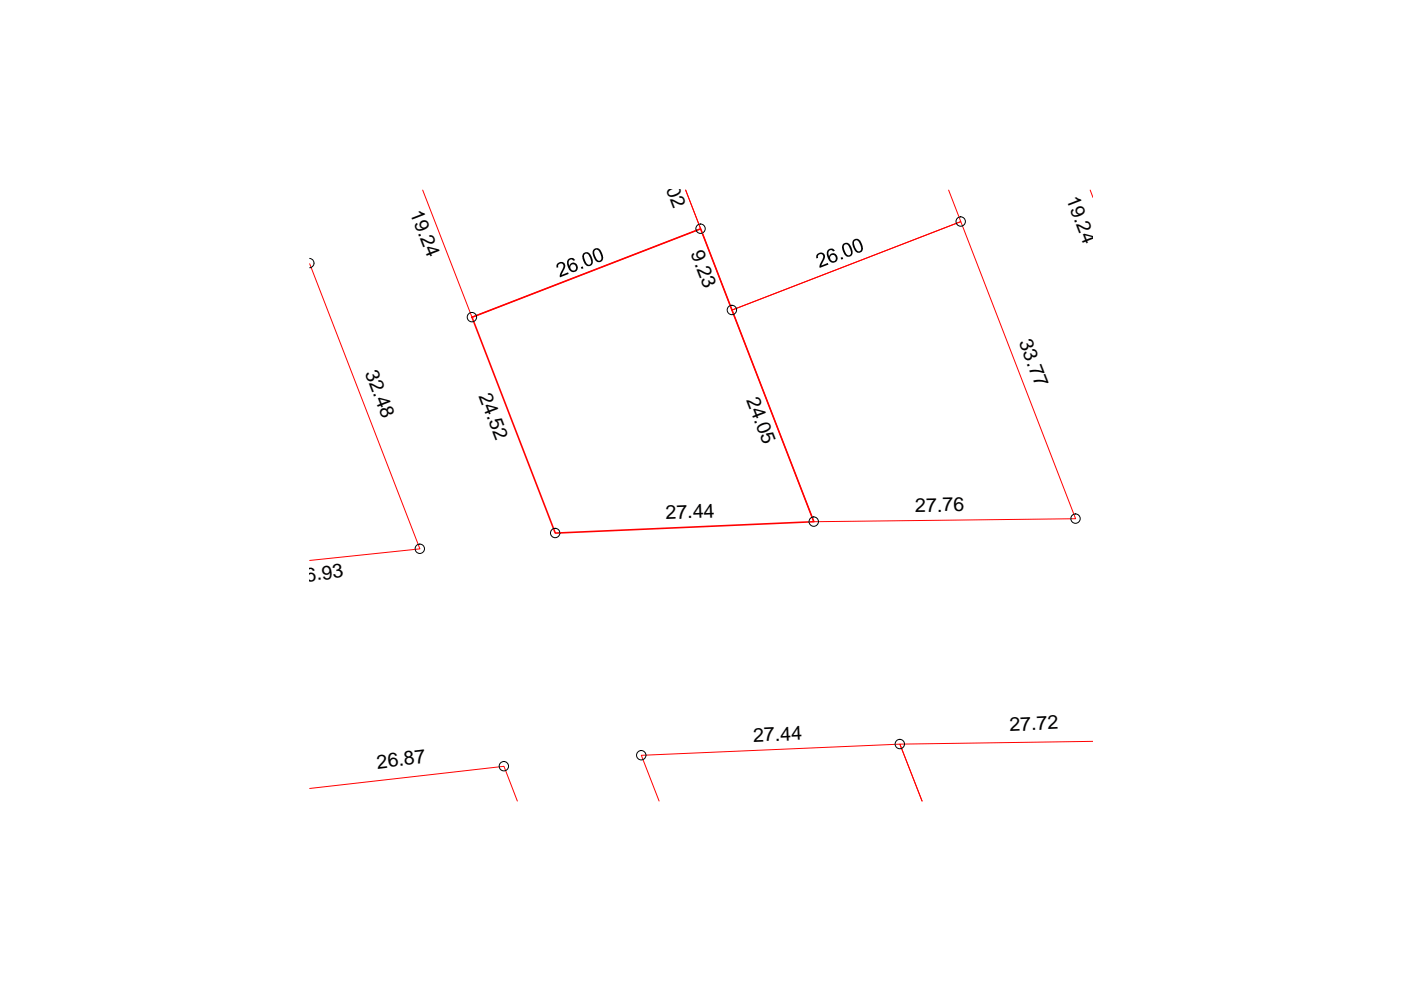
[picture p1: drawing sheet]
<svg xmlns="http://www.w3.org/2000/svg" width="297mm" height="210mm" viewBox="0 0 297 210" stroke-linecap="round" stroke-linejoin="round" font-family="sans-serif">
<path d="M65.7 55.9l23.3 60.5-23.3 2.4M89.6 40.3l10.5 27 48.4-18.8-3.1-8.2 9.8 25.4 48.5-18.7-2.6-6.7M231.1 40.3l.6 1.6M155.2 65.7l48.5-18.7 24.3 63-55.4 .6zM231.7 157.2l-40.9 .6 4.7 12-4.7-12-54.8 2.3 3.7 9.7M65.7 167.2l41.1-4.7 2.9 7.3" fill="none" stroke="#f00" stroke-width=".21"/>
<path d="M100.1 67.3l48.4-18.8 24.1 62.1-54.9 2.4z" fill="none" stroke="#f00" stroke-width=".34"/>
<g fill="none" stroke="#000" stroke-width=".21">
<path d="M65.7 54.8a1 1 0 0 1 .9 1 1 1 0 0 1-.9 1"/>
<circle cx="148.5" cy="48.5" r=".99"/>
<circle cx="203.7" cy="47" r=".99"/>
<circle cx="100.1" cy="67.2" r=".99"/>
<circle cx="155.2" cy="65.7" r=".99"/>
<circle cx="89" cy="116.4" r=".99"/>
<circle cx="117.7" cy="113" r=".99"/>
<circle cx="172.5" cy="110.6" r=".99"/>
<circle cx="228" cy="110" r=".99"/>
<circle cx="190.8" cy="157.8" r=".99"/>
<circle cx="106.8" cy="162.5" r=".99"/>
<circle cx="136" cy="160.1" r=".99"/>
</g>
<g fill="#000">
<path d="M118.1 56l.7-.5 .7 .2 .3 .3v.6l-.7 1.7 1.3-.6 .2 .4-1.9 .7v-.6l.6-1.1 .2-.8-.3-.4h-.6l-.3 .4 .1 .4-.4 .1zM123.1 56.6l.4-.1 .2 .4-.4 .1zM173.3 53.8l.6-.2h.4l.6 .5v.6l-.7 1.6 1.3-.5 .1 .3-1.8 .7v-.6l.7-1.5v-.4l-.3-.4h-.5l-.3 .3v.5l-.3 .1v-.6zM178.2 54.7l.4-.2 .2 .4-.4 .1z"/>
<path d="M120.4 55.1l.4-.4h.6l.5 .4-.4 .1a.65 .65 0 0 0-.9 .1 .65 .65 0 0 0 .1 .9v.2l.1-.4 .5-.3 .7 .1 .5 .6-.1 .8-.3 .3-.4 .2-.8-.3-.7-1.4zM121.2 56.1l-.3 .5 .1 .4 .4 .4 .5-.1 .2-.3-.1-.7-.3-.3z"/>
<path d="M123.6 53.8l.4-.3h.6l.7 .6 .4 1.1v.6l-.3 .5-.8 .1-.6-.5-.5-1.1zM124.1 53.8l-.3 .3 .1 .8 .5 1 .6 .2 .3-.4-.2-1.1-.4-.7z"/>
<path d="M125.9 52.9l.4-.3h.4l.7 .5 .5 1.4-.1 .5-.2 .4-.9 .2-.6-.6-.5-1.2v-.5zM126.2 53l-.2 .7 .4 1 .3 .5h.6l.2-.3-.2-1.2-.5-.7-.3-.1z"/>
<path d="M175.5 53l.4-.3h.6l.5 .4-.4 .1a.65 .65 0 0 0-.9 .1 .65 .65 0 0 0 0 .9l.1 .2 .1-.3 .5-.4 .7 .1 .4 .6v.8l-.3 .3-.5 .2-.5-.1-.4-.4-.5-1.1v-.7zM176.3 54.1l-.3 .5 .1 .4 .4 .4 .5-.1 .2-.3-.1-.7-.3-.2z"/>
<path d="M178.8 51.7l.4-.2h.5l.6 .6 .5 1.1-.1 .8-.3 .3-.7 .1-.7-.5-.5-1.4zM179.1 51.9l-.2 .2 .2 1.1 .5 .8 .4 .1 .4-.4-.1-.8-.6-1-.2-.1z"/>
<path d="M180.9 50.9l.5-.3h.4l.7 .5 .5 1.5-.1 .4-.3 .4-.8 .2-.6-.5-.5-1.2v-.6zM181.3 51l-.2 .3v.7l.5 1 .3 .2a.63 .63 0 0 0 .7-.3 .63 .63 0 0 0-.1-.7l-.6-1.1-.3-.2z"/>
</g>
<g font-size="4.1">
<text x="139.1" y="34.7" transform="rotate(69 139.1 34.7)">10.02</text>
<text x="86.9" y="45.1" transform="rotate(69 86.9 45.1)">19.24</text>
<text x="226" y="42.2" transform="rotate(69 226 42.2)">19.24</text>
<text x="146.4" y="53.7" transform="rotate(69 146.4 53.7)">9.23</text>
<text x="216" y="72.6" transform="rotate(69 216 72.6)">33.77</text>
<text x="77.4" y="79.1" transform="rotate(69 77.4 79.1)">32.48</text>
<text x="101.5" y="83.9" transform="rotate(69 101.5 83.9)">24.52</text>
<text x="158.2" y="84.8" transform="rotate(69 158.2 84.8)">24.05</text>
<text x="141.2" y="110.1" transform="rotate(-2 141.2 110.1)">27.44</text>
<text x="194.1" y="108.5" transform="rotate(-1 194.1 108.5)">27.76</text>
<text x="62.7" y="123.6" transform="rotate(-7 62.7 123.6)">26.93</text>
<text x="214.1" y="155" transform="rotate(-3 214.1 155)">27.72</text>
<text x="159.7" y="157.3" transform="rotate(-3 159.7 157.3)">27.44</text>
<text x="80.1" y="163" transform="rotate(-7 80.1 163)">26.87</text>
</g>
</svg>
